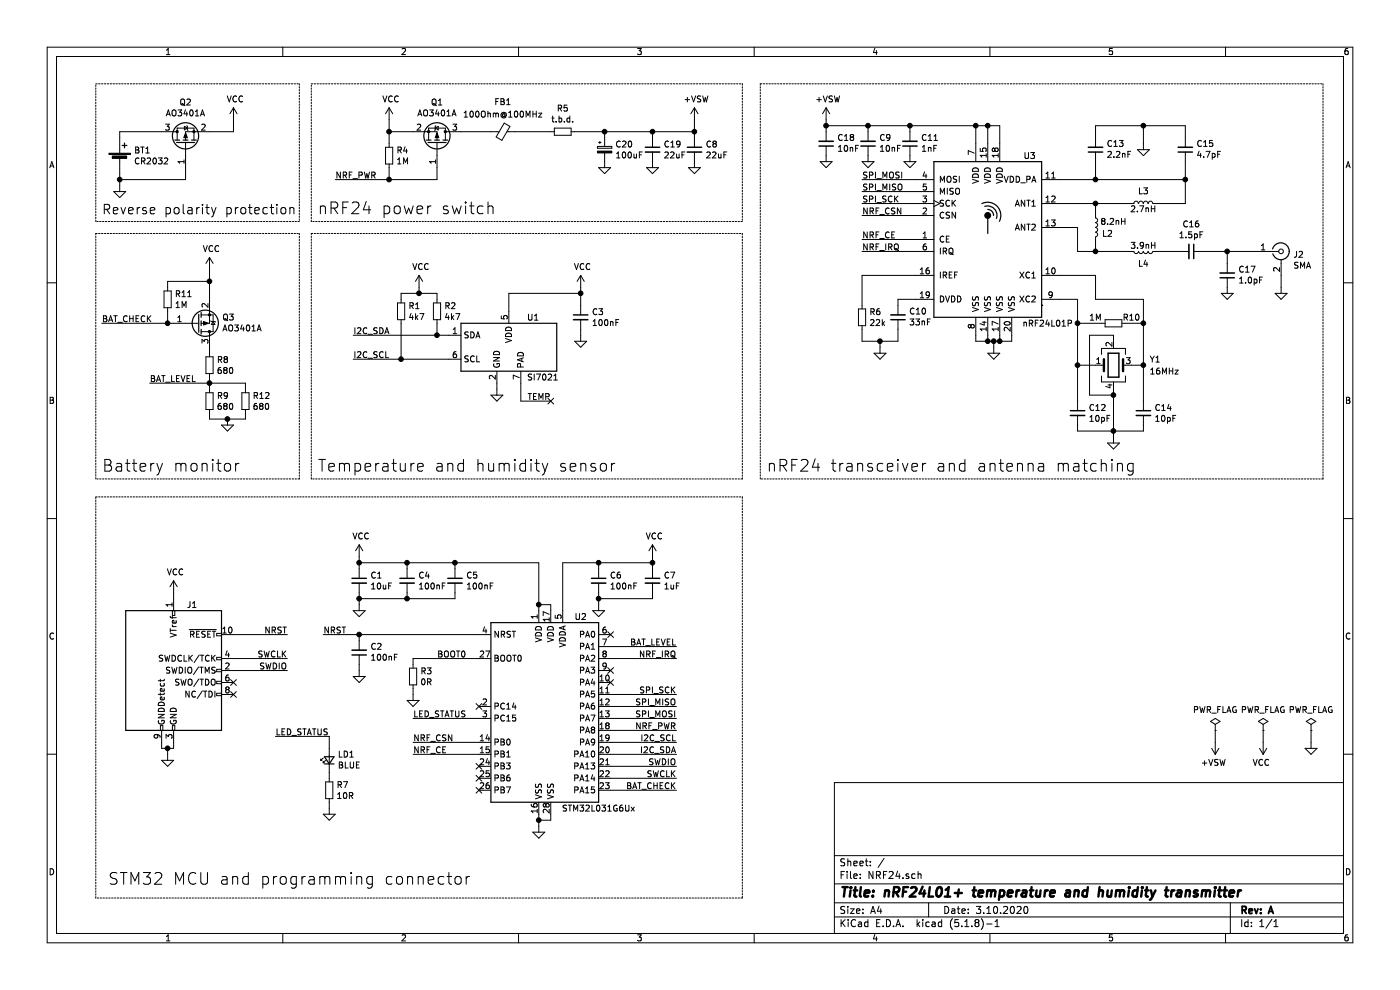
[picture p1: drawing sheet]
EESchema Schematic File Version 4
EELAYER 30 0
EELAYER END
$Descr A4 11693 8268
encoding utf-8
Sheet 1 1
Title "nRF24L01+ temperature and humidity transmitter"
Date "3.10.2020"
Rev "A"
Comp ""
Comment1 ""
Comment2 ""
Comment3 ""
Comment4 ""
$EndDescr
$Comp
L Device:Battery_Cell BT1
U 1 1
P 1000 1350
F 0 "BT1" H 1118 1446 50  0000 L CNN
F 1 "CR2032" H 1118 1355 50  0000 L CNN
F 2 "Battery:BatteryHolder_Keystone_1060_1x2032" V 1000 1410 50  0001 C CNN
F 3 "~" V 1000 1410 50  0001 C CNN
F 4 "534-1060TR" H 1000 1350 50  0001 C CNN "Mouser"
	1    1000 1350
	1    0    0    -1  
$EndComp
$Comp
L RF:nRF24L01P U3
U 1 1
P 8250 2000
F 0 "U3" H 8600 2700 50  0000 C CNN
F 1 "nRF24L01P" H 8750 1300 50  0000 C CNN
F 2 "Package_DFN_QFN:QFN-20-1EP_4x4mm_P0.5mm_EP2.5x2.5mm" H 8450 2800 50  0001 L CIN
F 3 "http://www.nordicsemi.com/eng/content/download/2726/34069/file/nRF24L01P_Product_Specification_1_0.pdf" H 8250 2100 50  0001 C CNN
F 4 "C8791" H 8250 2000 50  0001 C CNN "LCSC"
	1    8250 2000
	1    0    0    -1  
$EndComp
$Comp
L Connector:Conn_ARM_JTAG_SWD_10 J1
U 1 1
P 1450 5600
F 0 "J1" H 1650 6150 50  0000 R CNN
F 1 "Conn_ARM_JTAG_SWD_10" H 2450 5000 50  0001 R CNN
F 2 "Connector_PinHeader_1.27mm:PinHeader_2x05_P1.27mm_Vertical_SMD" H 1450 5600 50  0001 C CNN
F 3 "http://infocenter.arm.com/help/topic/com.arm.doc.ddi0314h/DDI0314H_coresight_components_trm.pdf" V 1100 4350 50  0001 C CNN
F 4 "855-M50-3610542R" H 1450 5600 50  0001 C CNN "Mouser"
	1    1450 5600
	1    0    0    -1  
$EndComp
$Comp
L Device:Crystal_GND24 Y1
U 1 1
P 9300 3050
F 0 "Y1" H 9600 3100 50  0000 L CNN
F 1 "16MHz" H 9600 3000 50  0000 L CNN
F 2 "Crystal:Crystal_SMD_3225-4Pin_3.2x2.5mm" H 9300 3050 50  0001 C CNN
F 3 "~" H 9300 3050 50  0001 C CNN
F 4 "C13738" H 9300 3050 50  0001 C CNN "LCSC"
	1    9300 3050
	1    0    0    -1  
$EndComp
$Comp
L Device:R_Small R5
U 1 1
P 4700 1100
F 0 "R5" V 4504 1100 50  0000 C CNN
F 1 "t.b.d." V 4595 1100 50  0000 C CNN
F 2 "Resistor_SMD:R_0402_1005Metric" H 4700 1100 50  0001 C CNN
F 3 "~" H 4700 1100 50  0001 C CNN
F 4 "C11702" H 4700 1100 50  0001 C CNN "LCSC"
	1    4700 1100
	0    1    1    0   
$EndComp
Wire Wire Line
	3850 1100 4100 1100
Wire Wire Line
	8150 1050 8250 1050
Wire Wire Line
	8250 1050 8250 1200
Wire Wire Line
	8150 1050 8150 1200
Wire Wire Line
	8250 1050 8350 1050
Wire Wire Line
	8350 1050 8350 1200
Connection ~ 8250 1050
$Comp
L power:GND #PWR022
U 1 1
P 8300 2900
F 0 "#PWR022" H 8300 2650 50  0001 C CNN
F 1 "GND" H 8305 2727 50  0001 C CNN
F 2 "" H 8300 2900 50  0001 C CNN
F 3 "" H 8300 2900 50  0001 C CNN
	1    8300 2900
	1    0    0    -1  
$EndComp
Wire Wire Line
	8150 2850 8250 2850
Wire Wire Line
	8250 2850 8250 2800
Wire Wire Line
	8150 2850 8150 2800
Wire Wire Line
	8250 2850 8300 2850
Wire Wire Line
	8350 2850 8350 2800
Connection ~ 8250 2850
Wire Wire Line
	8350 2850 8450 2850
Wire Wire Line
	8450 2850 8450 2800
Connection ~ 8350 2850
$Comp
L power:GND #PWR013
U 1 1
P 4500 6900
F 0 "#PWR013" H 4500 6650 50  0001 C CNN
F 1 "GND" H 4505 6727 50  0001 C CNN
F 2 "" H 4500 6900 50  0001 C CNN
F 3 "" H 4500 6900 50  0001 C CNN
	1    4500 6900
	1    0    0    -1  
$EndComp
Wire Wire Line
	4500 6900 4500 6850
$Comp
L power:GND #PWR02
U 1 1
P 1000 1550
F 0 "#PWR02" H 1000 1300 50  0001 C CNN
F 1 "GND" H 1005 1377 50  0001 C CNN
F 2 "" H 1000 1550 50  0001 C CNN
F 3 "" H 1000 1550 50  0001 C CNN
	1    1000 1550
	1    0    0    -1  
$EndComp
$Comp
L Device:R_Small R4
U 1 1
P 3250 1300
F 0 "R4" H 3309 1346 50  0000 L CNN
F 1 "1M" H 3309 1255 50  0000 L CNN
F 2 "Resistor_SMD:R_0402_1005Metric" H 3250 1300 50  0001 C CNN
F 3 "~" H 3250 1300 50  0001 C CNN
F 4 "C26083" H 3250 1300 50  0001 C CNN "LCSC"
	1    3250 1300
	1    0    0    -1  
$EndComp
Wire Wire Line
	3250 1200 3250 1100
Wire Wire Line
	3250 1100 3450 1100
Wire Wire Line
	3250 1400 3250 1500
Wire Wire Line
	3650 1500 3650 1400
Wire Wire Line
	4500 5050 4600 5050
Wire Wire Line
	4600 5050 4600 5100
Wire Wire Line
	4500 5050 4500 5100
Wire Wire Line
	3250 1500 3650 1500
Wire Wire Line
	1950 5300 2400 5300
Wire Wire Line
	1950 5500 2400 5500
Wire Wire Line
	1950 5600 2400 5600
Wire Wire Line
	1450 4950 1450 5000
$Comp
L power:GND #PWR03
U 1 1
P 1400 6300
F 0 "#PWR03" H 1400 6050 50  0001 C CNN
F 1 "GND" H 1405 6127 50  0001 C CNN
F 2 "" H 1400 6300 50  0001 C CNN
F 3 "" H 1400 6300 50  0001 C CNN
	1    1400 6300
	1    0    0    -1  
$EndComp
Wire Wire Line
	1350 6200 1350 6250
Wire Wire Line
	1350 6250 1400 6250
Wire Wire Line
	1450 6250 1450 6200
$Comp
L Device:R_Small R6
U 1 1
P 7200 2650
F 0 "R6" H 7259 2696 50  0000 L CNN
F 1 "22k" H 7259 2605 50  0000 L CNN
F 2 "Resistor_SMD:R_0402_1005Metric" H 7200 2650 50  0001 C CNN
F 3 "~" H 7200 2650 50  0001 C CNN
F 4 "C25768" H 7200 2650 50  0001 C CNN "LCSC"
	1    7200 2650
	1    0    0    -1  
$EndComp
$Comp
L Device:C_Small C12
U 1 1
P 9000 3450
F 0 "C12" H 9092 3496 50  0000 L CNN
F 1 "10pF" H 9092 3405 50  0000 L CNN
F 2 "Capacitor_SMD:C_0402_1005Metric" H 9000 3450 50  0001 C CNN
F 3 "~" H 9000 3450 50  0001 C CNN
F 4 "C32949" H 9000 3450 50  0001 C CNN "LCSC"
	1    9000 3450
	1    0    0    -1  
$EndComp
$Comp
L Device:C_Small C14
U 1 1
P 9550 3450
F 0 "C14" H 9642 3496 50  0000 L CNN
F 1 "10pF" H 9642 3405 50  0000 L CNN
F 2 "Capacitor_SMD:C_0402_1005Metric" H 9550 3450 50  0001 C CNN
F 3 "~" H 9550 3450 50  0001 C CNN
F 4 "C32949" H 9550 3450 50  0001 C CNN "LCSC"
	1    9550 3450
	1    0    0    -1  
$EndComp
$Comp
L Device:R_Small R10
U 1 1
P 9300 2700
F 0 "R10" V 9250 2850 50  0000 C CNN
F 1 "1M" V 9250 2550 50  0000 C CNN
F 2 "Resistor_SMD:R_0402_1005Metric" H 9300 2700 50  0001 C CNN
F 3 "~" H 9300 2700 50  0001 C CNN
F 4 "C26083" H 9300 2700 50  0001 C CNN "LCSC"
	1    9300 2700
	0    1    1    0   
$EndComp
Wire Wire Line
	9000 3050 9150 3050
Wire Wire Line
	9450 3050 9550 3050
$Comp
L power:GND #PWR025
U 1 1
P 9300 3650
F 0 "#PWR025" H 9300 3400 50  0001 C CNN
F 1 "GND" H 9305 3477 50  0001 C CNN
F 2 "" H 9300 3650 50  0001 C CNN
F 3 "" H 9300 3650 50  0001 C CNN
	1    9300 3650
	1    0    0    -1  
$EndComp
Wire Wire Line
	9300 3250 9300 3300
Wire Wire Line
	9300 3300 9100 3300
Wire Wire Line
	9100 3300 9100 2800
Wire Wire Line
	9100 2800 9300 2800
Wire Wire Line
	9300 2800 9300 2850
Connection ~ 9300 3300
Wire Wire Line
	9300 3300 9300 3600
Wire Wire Line
	9000 3050 9000 3350
Wire Wire Line
	9550 3050 9550 3350
Wire Wire Line
	9000 3550 9000 3600
Wire Wire Line
	9000 3600 9300 3600
Connection ~ 9300 3600
Wire Wire Line
	9300 3600 9300 3650
Wire Wire Line
	9550 3550 9550 3600
Wire Wire Line
	9550 3600 9300 3600
Wire Wire Line
	9000 3050 9000 2700
Wire Wire Line
	9000 2700 9200 2700
Connection ~ 9000 3050
Wire Wire Line
	9400 2700 9550 2700
Wire Wire Line
	9550 2700 9550 3050
Connection ~ 9550 3050
Wire Wire Line
	9000 2700 9000 2500
Wire Wire Line
	9000 2500 8850 2500
Connection ~ 9000 2700
Wire Wire Line
	8850 2300 9150 2300
Wire Wire Line
	9150 2300 9150 2500
Wire Wire Line
	9150 2500 9550 2500
Wire Wire Line
	9550 2500 9550 2700
Connection ~ 9550 2700
$Comp
L Device:L_Small L2
U 1 1
P 9150 1900
F 0 "L2" H 9250 1850 50  0000 C CNN
F 1 "8.2nH" H 9300 1950 50  0000 C CNN
F 2 "Inductor_SMD:L_0402_1005Metric" H 9150 1900 50  0001 C CNN
F 3 "~" H 9150 1900 50  0001 C CNN
F 4 "C16208" H 9150 1900 50  0001 C CNN "LCSC"
	1    9150 1900
	1    0    0    -1  
$EndComp
$Comp
L Device:L_Small L3
U 1 1
P 9550 1700
F 0 "L3" V 9650 1700 50  0000 C CNN
F 1 "2.7nH" V 9500 1700 50  0000 C CNN
F 2 "Inductor_SMD:L_0402_1005Metric" H 9550 1700 50  0001 C CNN
F 3 "~" H 9550 1700 50  0001 C CNN
F 4 "C27123" H 9550 1700 50  0001 C CNN "LCSC"
	1    9550 1700
	0    -1   -1   0   
$EndComp
Wire Wire Line
	8850 1500 9150 1500
Wire Wire Line
	9150 1500 9900 1500
Wire Wire Line
	9900 1500 9900 1700
Wire Wire Line
	9900 1700 9650 1700
Connection ~ 9150 1500
Connection ~ 9900 1500
Wire Wire Line
	10700 2400 10700 2300
$Comp
L power:GND #PWR028
U 1 1
P 10700 2400
F 0 "#PWR028" H 10700 2150 50  0001 C CNN
F 1 "GND" H 10705 2227 50  0001 C CNN
F 2 "" H 10700 2400 50  0001 C CNN
F 3 "" H 10700 2400 50  0001 C CNN
	1    10700 2400
	1    0    0    -1  
$EndComp
$Comp
L power:GND #PWR027
U 1 1
P 10250 2400
F 0 "#PWR027" H 10250 2150 50  0001 C CNN
F 1 "GND" H 10255 2227 50  0001 C CNN
F 2 "" H 10250 2400 50  0001 C CNN
F 3 "" H 10250 2400 50  0001 C CNN
	1    10250 2400
	1    0    0    -1  
$EndComp
Wire Wire Line
	9850 2100 9650 2100
Wire Wire Line
	10250 2100 10500 2100
Connection ~ 10250 2100
Wire Wire Line
	10250 2200 10250 2100
Wire Wire Line
	10050 2100 10250 2100
$Comp
L Device:C_Small C17
U 1 1
P 10250 2300
F 0 "C17" H 10158 2254 50  0000 R CNN
F 1 "1.0pF" H 10158 2345 50  0000 R CNN
F 2 "Capacitor_SMD:C_0402_1005Metric" H 10250 2300 50  0001 C CNN
F 3 "~" H 10250 2300 50  0001 C CNN
F 4 "C1550" H 10250 2300 50  0001 C CNN "LCSC"
	1    10250 2300
	-1   0    0    1   
$EndComp
$Comp
L Device:L_Small L4
U 1 1
P 9550 2100
F 0 "L4" V 9650 2100 50  0000 C CNN
F 1 "3.9nH" V 9500 2100 50  0000 C CNN
F 2 "Inductor_SMD:L_0402_1005Metric" H 9550 2100 50  0001 C CNN
F 3 "~" H 9550 2100 50  0001 C CNN
F 4 "C14033" H 9550 2100 50  0001 C CNN "LCSC"
	1    9550 2100
	0    1    1    0   
$EndComp
$Comp
L Device:C_Small C16
U 1 1
P 9950 2100
F 0 "C16" V 9721 2100 50  0000 C CNN
F 1 "1.5pF" V 9812 2100 50  0000 C CNN
F 2 "Capacitor_SMD:C_0402_1005Metric" H 9950 2100 50  0001 C CNN
F 3 "~" H 9950 2100 50  0001 C CNN
F 4 "C1552" H 9950 2100 50  0001 C CNN "LCSC"
	1    9950 2100
	0    1    1    0   
$EndComp
$Comp
L Connector:Conn_Coaxial J2
U 1 1
P 10700 2100
F 0 "J2" H 10800 2075 50  0000 L CNN
F 1 "SMA" H 10800 1984 50  0000 L CNN
F 2 "ak:SMA_Samtec_SMA-J-P-H-ST-EM1_EdgeMount" H 10700 2100 50  0001 C CNN
F 3 " ~" H 10700 2100 50  0001 C CNN
F 4 "200-SMAJPHSTEM1" H 10700 2100 50  0001 C CNN "Mouser"
	1    10700 2100
	1    0    0    -1  
$EndComp
Wire Wire Line
	8850 1700 9150 1700
Wire Wire Line
	9150 1800 9150 1700
Connection ~ 9150 1700
Wire Wire Line
	9150 1700 9450 1700
Wire Wire Line
	9150 2000 9150 2100
Wire Wire Line
	9150 2100 9450 2100
Wire Wire Line
	8850 1900 9000 1900
Wire Wire Line
	9000 1900 9000 2100
Wire Wire Line
	9000 2100 9150 2100
Connection ~ 9150 2100
NoConn ~ 1950 5800
Connection ~ 3650 2800
Wire Wire Line
	3650 2800 2950 2800
Connection ~ 3350 3000
Wire Wire Line
	3350 3000 2950 3000
Wire Wire Line
	3350 2450 3350 2500
Wire Wire Line
	3650 2450 3650 2500
Wire Wire Line
	3350 3000 3750 3000
Wire Wire Line
	3350 2700 3350 3000
Wire Wire Line
	3650 2800 3750 2800
Wire Wire Line
	3650 2700 3650 2800
$Comp
L Device:R_Small R2
U 1 1
P 3650 2600
F 0 "R2" H 3709 2646 50  0000 L CNN
F 1 "4k7" H 3709 2555 50  0000 L CNN
F 2 "Resistor_SMD:R_0402_1005Metric" H 3650 2600 50  0001 C CNN
F 3 "~" H 3650 2600 50  0001 C CNN
F 4 "C25900" H 3650 2600 50  0001 C CNN "LCSC"
	1    3650 2600
	1    0    0    -1  
$EndComp
$Comp
L power:GND #PWR06
U 1 1
P 4150 3250
F 0 "#PWR06" H 4150 3000 50  0001 C CNN
F 1 "GND" H 4155 3077 50  0001 C CNN
F 2 "" H 4150 3250 50  0001 C CNN
F 3 "" H 4150 3250 50  0001 C CNN
	1    4150 3250
	1    0    0    -1  
$EndComp
$Comp
L Device:R_Small R1
U 1 1
P 3350 2600
F 0 "R1" H 3409 2646 50  0000 L CNN
F 1 "4k7" H 3409 2555 50  0000 L CNN
F 2 "Resistor_SMD:R_0402_1005Metric" H 3350 2600 50  0001 C CNN
F 3 "~" H 3350 2600 50  0001 C CNN
F 4 "C25900" H 3350 2600 50  0001 C CNN "LCSC"
	1    3350 2600
	1    0    0    -1  
$EndComp
$Comp
L Sensor_Humidity:Si7021-A20 U1
U 1 1
P 4250 2900
F 0 "U1" H 4400 3150 50  0000 L CNN
F 1 "SI7021" H 4400 2650 50  0000 L CNN
F 2 "Package_DFN_QFN:DFN-6-1EP_3x3mm_P1mm_EP1.5x2.4mm" H 4250 2500 50  0001 C CNN
F 3 "https://www.silabs.com/documents/public/data-sheets/Si7021-A20.pdf" H 4050 3200 50  0001 C CNN
F 4 "C132603" H 4250 2900 50  0001 C CNN "LCSC"
	1    4250 2900
	1    0    0    -1  
$EndComp
$Comp
L Device:C_Small C3
U 1 1
P 4850 2650
F 0 "C3" H 4942 2696 50  0000 L CNN
F 1 "100nF" H 4942 2605 50  0000 L CNN
F 2 "Capacitor_SMD:C_0402_1005Metric" H 4850 2650 50  0001 C CNN
F 3 "~" H 4850 2650 50  0001 C CNN
F 4 "C1525" H 4850 2650 50  0001 C CNN "LCSC"
	1    4850 2650
	1    0    0    -1  
$EndComp
$Comp
L power:GND #PWR011
U 1 1
P 4850 2800
F 0 "#PWR011" H 4850 2550 50  0001 C CNN
F 1 "GND" H 4855 2627 50  0001 C CNN
F 2 "" H 4850 2800 50  0001 C CNN
F 3 "" H 4850 2800 50  0001 C CNN
	1    4850 2800
	1    0    0    -1  
$EndComp
Wire Wire Line
	4850 2800 4850 2750
$Comp
L Device:C_Small C10
U 1 1
P 7500 2650
F 0 "C10" H 7408 2604 50  0000 R CNN
F 1 "33nF" H 7408 2695 50  0000 R CNN
F 2 "Capacitor_SMD:C_0402_1005Metric" H 7500 2650 50  0001 C CNN
F 3 "~" H 7500 2650 50  0001 C CNN
F 4 "C1585" H 7500 2650 50  0001 C CNN "LCSC"
	1    7500 2650
	-1   0    0    1   
$EndComp
Wire Wire Line
	7650 2500 7500 2500
Wire Wire Line
	7500 2500 7500 2550
Wire Wire Line
	7200 2550 7200 2300
Wire Wire Line
	7200 2300 7650 2300
$Comp
L power:GND #PWR019
U 1 1
P 7350 2900
F 0 "#PWR019" H 7350 2650 50  0001 C CNN
F 1 "GND" H 7355 2727 50  0001 C CNN
F 2 "" H 7350 2900 50  0001 C CNN
F 3 "" H 7350 2900 50  0001 C CNN
	1    7350 2900
	1    0    0    -1  
$EndComp
Wire Wire Line
	7200 2750 7200 2850
Wire Wire Line
	7200 2850 7350 2850
Wire Wire Line
	7500 2850 7500 2750
Wire Wire Line
	7350 2900 7350 2850
Connection ~ 7350 2850
Wire Wire Line
	7350 2850 7500 2850
Wire Wire Line
	8300 2900 8300 2850
Connection ~ 8300 2850
Wire Wire Line
	8300 2850 8350 2850
$Comp
L Device:C_Small C11
U 1 1
P 7600 1200
F 0 "C11" H 7508 1154 50  0000 R CNN
F 1 "1nF" H 7508 1245 50  0000 R CNN
F 2 "Capacitor_SMD:C_0402_1005Metric" H 7600 1200 50  0001 C CNN
F 3 "~" H 7600 1200 50  0001 C CNN
F 4 "C1523" H 7600 1200 50  0001 C CNN "LCSC"
	1    7600 1200
	-1   0    0    1   
$EndComp
Wire Wire Line
	7600 1050 7600 1100
Wire Wire Line
	8150 1050 7600 1050
Connection ~ 8150 1050
Connection ~ 7600 1050
$Comp
L power:GND #PWR020
U 1 1
P 7600 1300
F 0 "#PWR020" H 7600 1050 50  0001 C CNN
F 1 "GND" H 7605 1127 50  0001 C CNN
F 2 "" H 7600 1300 50  0001 C CNN
F 3 "" H 7600 1300 50  0001 C CNN
	1    7600 1300
	1    0    0    -1  
$EndComp
Wire Wire Line
	7650 2100 7200 2100
Wire Wire Line
	7650 2000 7200 2000
Wire Wire Line
	7650 1800 7200 1800
Wire Wire Line
	7650 1700 7200 1700
Wire Wire Line
	7200 1600 7650 1600
Wire Wire Line
	7650 1500 7200 1500
Wire Wire Line
	4850 2450 4250 2450
Wire Wire Line
	4850 2450 4850 2550
Wire Wire Line
	1400 6300 1400 6250
Connection ~ 1400 6250
Wire Wire Line
	1400 6250 1450 6250
Wire Wire Line
	3250 1000 3250 1100
Connection ~ 3250 1100
Connection ~ 5800 1100
Wire Wire Line
	7250 1050 7250 1100
Connection ~ 7250 1050
Wire Wire Line
	7250 1050 7600 1050
$Comp
L power:GND #PWR018
U 1 1
P 7250 1300
F 0 "#PWR018" H 7250 1050 50  0001 C CNN
F 1 "GND" H 7255 1127 50  0001 C CNN
F 2 "" H 7250 1300 50  0001 C CNN
F 3 "" H 7250 1300 50  0001 C CNN
	1    7250 1300
	1    0    0    -1  
$EndComp
$Comp
L Device:C_Small C9
U 1 1
P 7250 1200
F 0 "C9" H 7158 1154 50  0000 R CNN
F 1 "10nF" H 7158 1245 50  0000 R CNN
F 2 "Capacitor_SMD:C_0402_1005Metric" H 7250 1200 50  0001 C CNN
F 3 "~" H 7250 1200 50  0001 C CNN
F 4 "C15195" H 7250 1200 50  0001 C CNN "LCSC"
	1    7250 1200
	-1   0    0    1   
$EndComp
$Comp
L power:GND #PWR017
U 1 1
P 5800 1350
F 0 "#PWR017" H 5800 1100 50  0001 C CNN
F 1 "GND" H 5805 1177 50  0001 C CNN
F 2 "" H 5800 1350 50  0001 C CNN
F 3 "" H 5800 1350 50  0001 C CNN
	1    5800 1350
	1    0    0    -1  
$EndComp
Wire Wire Line
	5800 1100 5800 1150
Wire Wire Line
	4800 1100 5050 1100
$Comp
L Device:C_Small C8
U 1 1
P 5800 1250
F 0 "C8" H 5892 1296 50  0000 L CNN
F 1 "22uF" H 5892 1205 50  0000 L CNN
F 2 "Capacitor_SMD:C_0603_1608Metric" H 5800 1250 50  0001 C CNN
F 3 "~" H 5800 1250 50  0001 C CNN
F 4 "C59461" H 5800 1250 50  0001 C CNN "LCSC"
	1    5800 1250
	1    0    0    -1  
$EndComp
$Comp
L power:GND #PWR026
U 1 1
P 9550 1200
F 0 "#PWR026" H 9550 950 50  0001 C CNN
F 1 "GND" H 9555 1027 50  0001 C CNN
F 2 "" H 9550 1200 50  0001 C CNN
F 3 "" H 9550 1200 50  0001 C CNN
	1    9550 1200
	1    0    0    -1  
$EndComp
Wire Wire Line
	9150 1350 9150 1500
Wire Wire Line
	9900 1350 9900 1500
Wire Wire Line
	9550 1050 9900 1050
Connection ~ 9550 1050
Wire Wire Line
	9550 1200 9550 1050
Wire Wire Line
	9900 1050 9900 1150
Wire Wire Line
	9150 1050 9550 1050
Wire Wire Line
	9150 1150 9150 1050
$Comp
L Device:C_Small C13
U 1 1
P 9150 1250
F 0 "C13" H 9058 1204 50  0000 R CNN
F 1 "2.2nF" H 9058 1295 50  0000 R CNN
F 2 "Capacitor_SMD:C_0402_1005Metric" H 9150 1250 50  0001 C CNN
F 3 "~" H 9150 1250 50  0001 C CNN
F 4 "C1531" H 9150 1250 50  0001 C CNN "LCSC"
	1    9150 1250
	-1   0    0    1   
$EndComp
$Comp
L Device:C_Small C15
U 1 1
P 9900 1250
F 0 "C15" H 9808 1204 50  0000 R CNN
F 1 "4.7pF" H 9808 1295 50  0000 R CNN
F 2 "Capacitor_SMD:C_0402_1005Metric" H 9900 1250 50  0001 C CNN
F 3 "~" H 9900 1250 50  0001 C CNN
F 4 "C1569" H 9900 1250 50  0001 C CNN "LCSC"
	1    9900 1250
	-1   0    0    1   
$EndComp
Wire Wire Line
	3250 1500 2800 1500
Connection ~ 3250 1500
Connection ~ 4850 2450
Wire Wire Line
	4850 2400 4850 2450
Wire Wire Line
	3500 2450 3650 2450
Wire Wire Line
	3350 2450 3500 2450
Connection ~ 3500 2450
Wire Wire Line
	3500 2400 3500 2450
Wire Wire Line
	4250 2450 4250 2600
Wire Wire Line
	5100 6200 5650 6200
Wire Wire Line
	5100 6000 5650 6000
Wire Wire Line
	5100 5900 5650 5900
Wire Wire Line
	5650 5800 5100 5800
Wire Wire Line
	5650 6500 5100 6500
Wire Wire Line
	5100 6400 5650 6400
Wire Wire Line
	5650 6300 5100 6300
Wire Wire Line
	5650 5400 5100 5400
Wire Wire Line
	4500 6850 4600 6850
Wire Wire Line
	4600 6850 4600 6800
Connection ~ 4500 6850
Wire Wire Line
	4500 6850 4500 6800
Text Label 2700 5300 0    50   ~ 0
NRST
Text Label 5650 6300 2    50   ~ 0
I2C_SDA
Text Label 5650 6200 2    50   ~ 0
I2C_SCL
Text Label 5650 5800 2    50   ~ 0
SPI_SCK
Text Label 5650 5900 2    50   ~ 0
SPI_MISO
Text Label 5650 6000 2    50   ~ 0
SPI_MOSI
Text Label 7200 1700 0    50   ~ 0
SPI_SCK
Text Label 7200 1600 0    50   ~ 0
SPI_MISO
Text Label 7200 1500 0    50   ~ 0
SPI_MOSI
Text Label 7200 1800 0    50   ~ 0
NRF_CSN
Text Label 2950 3000 0    50   ~ 0
I2C_SCL
Text Label 2950 2800 0    50   ~ 0
I2C_SDA
Text Label 2400 5300 2    50   ~ 0
NRST
Text Label 5650 6400 2    50   ~ 0
SWDIO
Text Label 5650 6500 2    50   ~ 0
SWCLK
$Comp
L Device:C_Small C2
U 1 1
P 3000 5450
F 0 "C2" H 2908 5404 50  0000 R CNN
F 1 "100nF" H 2908 5495 50  0000 R CNN
F 2 "Capacitor_SMD:C_0402_1005Metric" H 3000 5450 50  0001 C CNN
F 3 "~" H 3000 5450 50  0001 C CNN
F 4 "C1525" H 3000 5450 50  0001 C CNN "LCSC"
	1    3000 5450
	-1   0    0    1   
$EndComp
$Comp
L power:GND #PWR09
U 1 1
P 3000 5600
F 0 "#PWR09" H 3000 5350 50  0001 C CNN
F 1 "GND" H 3005 5427 50  0001 C CNN
F 2 "" H 3000 5600 50  0001 C CNN
F 3 "" H 3000 5600 50  0001 C CNN
	1    3000 5600
	1    0    0    -1  
$EndComp
Wire Wire Line
	3000 5600 3000 5550
Wire Wire Line
	3000 5350 3000 5300
Wire Wire Line
	3000 5300 4000 5300
Text Label 2400 5600 2    50   ~ 0
SWDIO
Text Label 2400 5500 2    50   ~ 0
SWCLK
NoConn ~ 1950 5700
Text Label 2800 1500 0    50   ~ 0
NRF_PWR
Text Label 7200 2000 0    50   ~ 0
NRF_CE
Text Label 7200 2100 0    50   ~ 0
NRF_IRQ
Wire Wire Line
	3000 5300 2700 5300
Connection ~ 3000 5300
Text Label 3650 5500 0    50   ~ 0
BOOT0
$Comp
L Device:R_Small R3
U 1 1
P 3450 5650
F 0 "R3" H 3509 5696 50  0000 L CNN
F 1 "0R" H 3509 5605 50  0000 L CNN
F 2 "Resistor_SMD:R_0402_1005Metric" H 3450 5650 50  0001 C CNN
F 3 "~" H 3450 5650 50  0001 C CNN
F 4 "C17168" H 3450 5650 50  0001 C CNN "LCSC"
	1    3450 5650
	1    0    0    -1  
$EndComp
Wire Wire Line
	3450 5550 3450 5500
Wire Wire Line
	3450 5500 4000 5500
$Comp
L power:GND #PWR012
U 1 1
P 3450 5800
F 0 "#PWR012" H 3450 5550 50  0001 C CNN
F 1 "GND" H 3455 5627 50  0001 C CNN
F 2 "" H 3450 5800 50  0001 C CNN
F 3 "" H 3450 5800 50  0001 C CNN
	1    3450 5800
	1    0    0    -1  
$EndComp
Wire Wire Line
	3450 5750 3450 5800
Text Label 3450 6000 0    50   ~ 0
LED_STATUS
Connection ~ 4500 5050
$Comp
L Device:C_Small C5
U 1 1
P 3800 4850
F 0 "C5" H 3892 4896 50  0000 L CNN
F 1 "100nF" H 3892 4805 50  0000 L CNN
F 2 "Capacitor_SMD:C_0402_1005Metric" H 3800 4850 50  0001 C CNN
F 3 "~" H 3800 4850 50  0001 C CNN
F 4 "C1525" H 3800 4850 50  0001 C CNN "LCSC"
	1    3800 4850
	1    0    0    -1  
$EndComp
$Comp
L Device:C_Small C4
U 1 1
P 3400 4850
F 0 "C4" H 3492 4896 50  0000 L CNN
F 1 "100nF" H 3492 4805 50  0000 L CNN
F 2 "Capacitor_SMD:C_0402_1005Metric" H 3400 4850 50  0001 C CNN
F 3 "~" H 3400 4850 50  0001 C CNN
F 4 "C1525" H 3400 4850 50  0001 C CNN "LCSC"
	1    3400 4850
	1    0    0    -1  
$EndComp
$Comp
L Device:C_Small C6
U 1 1
P 5000 4850
F 0 "C6" H 5092 4896 50  0000 L CNN
F 1 "100nF" H 5092 4805 50  0000 L CNN
F 2 "Capacitor_SMD:C_0402_1005Metric" H 5000 4850 50  0001 C CNN
F 3 "~" H 5000 4850 50  0001 C CNN
F 4 "C1525" H 5000 4850 50  0001 C CNN "LCSC"
	1    5000 4850
	1    0    0    -1  
$EndComp
$Comp
L Device:C_Small C1
U 1 1
P 3000 4850
F 0 "C1" H 3092 4896 50  0000 L CNN
F 1 "10uF" H 3092 4805 50  0000 L CNN
F 2 "Capacitor_SMD:C_0603_1608Metric" H 3000 4850 50  0001 C CNN
F 3 "~" H 3000 4850 50  0001 C CNN
F 4 "C19702" H 3000 4850 50  0001 C CNN "LCSC"
	1    3000 4850
	1    0    0    -1  
$EndComp
$Comp
L Device:C_Small C7
U 1 1
P 5450 4850
F 0 "C7" H 5542 4896 50  0000 L CNN
F 1 "1uF" H 5542 4805 50  0000 L CNN
F 2 "Capacitor_SMD:C_0603_1608Metric" H 5450 4850 50  0001 C CNN
F 3 "~" H 5450 4850 50  0001 C CNN
F 4 "C15849" H 5450 4850 50  0001 C CNN "LCSC"
	1    5450 4850
	1    0    0    -1  
$EndComp
Wire Wire Line
	5450 4700 5450 4750
Wire Wire Line
	5000 4700 5000 4750
Connection ~ 5450 4700
Wire Wire Line
	3000 4650 3000 4700
Wire Wire Line
	3000 4700 3400 4700
Wire Wire Line
	3800 4700 3800 4750
Connection ~ 3000 4700
Wire Wire Line
	3000 4700 3000 4750
$Comp
L power:GND #PWR08
U 1 1
P 3000 5050
F 0 "#PWR08" H 3000 4800 50  0001 C CNN
F 1 "GND" H 3005 4877 50  0001 C CNN
F 2 "" H 3000 5050 50  0001 C CNN
F 3 "" H 3000 5050 50  0001 C CNN
	1    3000 5050
	1    0    0    -1  
$EndComp
Wire Wire Line
	3000 4950 3000 5000
Wire Wire Line
	3000 5000 3400 5000
Wire Wire Line
	3800 5000 3800 4950
Connection ~ 3000 5000
Wire Wire Line
	3000 5000 3000 5050
Wire Wire Line
	3400 4950 3400 5000
Connection ~ 3400 5000
Wire Wire Line
	3400 5000 3800 5000
Wire Wire Line
	3400 4750 3400 4700
Connection ~ 3400 4700
Wire Wire Line
	3400 4700 3800 4700
Wire Wire Line
	3800 4700 4500 4700
Wire Wire Line
	4500 4700 4500 5050
Connection ~ 3800 4700
Wire Wire Line
	4700 4700 4700 5100
Wire Wire Line
	4700 4700 5000 4700
Connection ~ 5000 4700
Wire Wire Line
	5000 4700 5450 4700
Wire Wire Line
	5450 4650 5450 4700
$Comp
L power:GND #PWR015
U 1 1
P 5000 5050
F 0 "#PWR015" H 5000 4800 50  0001 C CNN
F 1 "GND" H 5005 4877 50  0001 C CNN
F 2 "" H 5000 5050 50  0001 C CNN
F 3 "" H 5000 5050 50  0001 C CNN
	1    5000 5050
	1    0    0    -1  
$EndComp
Wire Wire Line
	5000 5050 5000 5000
Wire Wire Line
	5000 5000 5450 5000
Wire Wire Line
	5450 5000 5450 4950
Connection ~ 5000 5000
Wire Wire Line
	5000 5000 5000 4950
Text Label 5650 5400 2    50   ~ 0
BAT_LEVEL
NoConn ~ 4000 6400
NoConn ~ 4000 6500
NoConn ~ 4000 6600
$Comp
L power:GND #PWR0101
U 1 1
P 10950 6200
F 0 "#PWR0101" H 10950 5950 50  0001 C CNN
F 1 "GND" H 10955 6027 50  0001 C CNN
F 2 "" H 10950 6200 50  0001 C CNN
F 3 "" H 10950 6200 50  0001 C CNN
	1    10950 6200
	1    0    0    -1  
$EndComp
$Comp
L power:PWR_FLAG #FLG0101
U 1 1
P 10950 6100
F 0 "#FLG0101" H 10950 6175 50  0001 C CNN
F 1 "PWR_FLAG" H 10950 6273 50  0000 C CNN
F 2 "" H 10950 6100 50  0001 C CNN
F 3 "~" H 10950 6100 50  0001 C CNN
	1    10950 6100
	1    0    0    -1  
$EndComp
$Comp
L power:PWR_FLAG #FLG0102
U 1 1
P 10550 6100
F 0 "#FLG0102" H 10550 6175 50  0001 C CNN
F 1 "PWR_FLAG" H 10550 6273 50  0000 C CNN
F 2 "" H 10550 6100 50  0001 C CNN
F 3 "~" H 10550 6100 50  0001 C CNN
	1    10550 6100
	1    0    0    -1  
$EndComp
Wire Wire Line
	10550 6200 10550 6100
Wire Wire Line
	10950 6100 10950 6200
Text Label 3450 6300 0    50   ~ 0
NRF_CE
Text Label 5650 5500 2    50   ~ 0
NRF_IRQ
Wire Wire Line
	5100 5500 5650 5500
Text Label 5650 6100 2    50   ~ 0
NRF_PWR
$Comp
L MCU_ST_STM32L0:STM32L031G6Ux U2
U 1 1
P 4600 5900
F 0 "U2" H 4850 6650 50  0000 C CNN
F 1 "STM32L031G6Ux" H 5000 5050 50  0000 C CNN
F 2 "Package_DFN_QFN:QFN-28_4x4mm_P0.5mm" H 4100 5100 50  0001 R CNN
F 3 "http://www.st.com/st-web-ui/static/active/en/resource/technical/document/datasheet/DM00140359.pdf" H 4600 5900 50  0001 C CNN
F 4 "C96514" H 4600 5900 50  0001 C CNN "LCSC"
	1    4600 5900
	1    0    0    -1  
$EndComp
Wire Wire Line
	4000 6200 3450 6200
Wire Wire Line
	1000 1100 1350 1100
Wire Wire Line
	1000 1100 1000 1150
Wire Wire Line
	1000 1450 1000 1500
Wire Wire Line
	1000 1500 1550 1500
Wire Wire Line
	1550 1500 1550 1400
Wire Wire Line
	1000 1550 1000 1500
Connection ~ 1000 1500
$Comp
L power:VCC #PWR05
U 1 1
P 1950 1000
F 0 "#PWR05" H 1950 850 50  0001 C CNN
F 1 "VCC" H 1965 1173 50  0000 C CNN
F 2 "" H 1950 1000 50  0001 C CNN
F 3 "" H 1950 1000 50  0001 C CNN
	1    1950 1000
	1    0    0    -1  
$EndComp
Wire Wire Line
	1950 1000 1950 1100
Wire Wire Line
	1950 1100 1750 1100
$Comp
L power:VCC #PWR07
U 1 1
P 3500 2400
F 0 "#PWR07" H 3500 2250 50  0001 C CNN
F 1 "VCC" H 3515 2573 50  0000 C CNN
F 2 "" H 3500 2400 50  0001 C CNN
F 3 "" H 3500 2400 50  0001 C CNN
	1    3500 2400
	1    0    0    -1  
$EndComp
$Comp
L power:VCC #PWR014
U 1 1
P 4850 2400
F 0 "#PWR014" H 4850 2250 50  0001 C CNN
F 1 "VCC" H 4865 2573 50  0000 C CNN
F 2 "" H 4850 2400 50  0001 C CNN
F 3 "" H 4850 2400 50  0001 C CNN
	1    4850 2400
	1    0    0    -1  
$EndComp
$Comp
L power:VCC #PWR016
U 1 1
P 3250 1000
F 0 "#PWR016" H 3250 850 50  0001 C CNN
F 1 "VCC" H 3265 1173 50  0000 C CNN
F 2 "" H 3250 1000 50  0001 C CNN
F 3 "" H 3250 1000 50  0001 C CNN
	1    3250 1000
	1    0    0    -1  
$EndComp
$Comp
L power:VCC #PWR023
U 1 1
P 5450 4650
F 0 "#PWR023" H 5450 4500 50  0001 C CNN
F 1 "VCC" H 5465 4823 50  0000 C CNN
F 2 "" H 5450 4650 50  0001 C CNN
F 3 "" H 5450 4650 50  0001 C CNN
	1    5450 4650
	1    0    0    -1  
$EndComp
$Comp
L power:VCC #PWR010
U 1 1
P 3000 4650
F 0 "#PWR010" H 3000 4500 50  0001 C CNN
F 1 "VCC" H 3015 4823 50  0000 C CNN
F 2 "" H 3000 4650 50  0001 C CNN
F 3 "" H 3000 4650 50  0001 C CNN
	1    3000 4650
	1    0    0    -1  
$EndComp
$Comp
L power:VCC #PWR04
U 1 1
P 1450 4950
F 0 "#PWR04" H 1450 4800 50  0001 C CNN
F 1 "VCC" H 1465 5123 50  0000 C CNN
F 2 "" H 1450 4950 50  0001 C CNN
F 3 "" H 1450 4950 50  0001 C CNN
	1    1450 4950
	1    0    0    -1  
$EndComp
$Comp
L power:VCC #PWR030
U 1 1
P 10550 6200
F 0 "#PWR030" H 10550 6050 50  0001 C CNN
F 1 "VCC" H 10565 6373 50  0000 C CNN
F 2 "" H 10550 6200 50  0001 C CNN
F 3 "" H 10550 6200 50  0001 C CNN
	1    10550 6200
	-1   0    0    1   
$EndComp
Text Label 3450 6200 0    50   ~ 0
NRF_CSN
NoConn ~ 4000 5900
Wire Wire Line
	4000 6300 3450 6300
Wire Wire Line
	5100 6100 5650 6100
$Comp
L Device:C_Small C18
U 1 1
P 6900 1200
F 0 "C18" H 6808 1154 50  0000 R CNN
F 1 "10nF" H 6808 1245 50  0000 R CNN
F 2 "Capacitor_SMD:C_0402_1005Metric" H 6900 1200 50  0001 C CNN
F 3 "~" H 6900 1200 50  0001 C CNN
F 4 "C15195" H 6900 1200 50  0001 C CNN "LCSC"
	1    6900 1200
	-1   0    0    1   
$EndComp
Wire Wire Line
	6900 1050 6900 1100
Connection ~ 6900 1050
Wire Wire Line
	6900 1050 7250 1050
$Comp
L power:GND #PWR0102
U 1 1
P 6900 1300
F 0 "#PWR0102" H 6900 1050 50  0001 C CNN
F 1 "GND" H 6905 1127 50  0001 C CNN
F 2 "" H 6900 1300 50  0001 C CNN
F 3 "" H 6900 1300 50  0001 C CNN
	1    6900 1300
	1    0    0    -1  
$EndComp
$Comp
L power:+VSW #PWR0103
U 1 1
P 6900 1000
F 0 "#PWR0103" H 6900 850 50  0001 C CNN
F 1 "+VSW" H 6915 1173 50  0000 C CNN
F 2 "" H 6900 1000 50  0001 C CNN
F 3 "" H 6900 1000 50  0001 C CNN
	1    6900 1000
	1    0    0    -1  
$EndComp
Wire Wire Line
	6900 1000 6900 1050
$Comp
L Device:C_Small C19
U 1 1
P 5450 1250
F 0 "C19" H 5542 1296 50  0000 L CNN
F 1 "22uF" H 5542 1205 50  0000 L CNN
F 2 "Capacitor_SMD:C_0603_1608Metric" H 5450 1250 50  0001 C CNN
F 3 "~" H 5450 1250 50  0001 C CNN
F 4 "C59461" H 5450 1250 50  0001 C CNN "LCSC"
	1    5450 1250
	1    0    0    -1  
$EndComp
Wire Wire Line
	5450 1150 5450 1100
Connection ~ 5450 1100
Wire Wire Line
	5450 1100 5800 1100
$Comp
L power:GND #PWR01
U 1 1
P 5450 1350
F 0 "#PWR01" H 5450 1100 50  0001 C CNN
F 1 "GND" H 5455 1177 50  0001 C CNN
F 2 "" H 5450 1350 50  0001 C CNN
F 3 "" H 5450 1350 50  0001 C CNN
	1    5450 1350
	1    0    0    -1  
$EndComp
Wire Wire Line
	3450 6000 4000 6000
NoConn ~ 5100 5600
NoConn ~ 5100 5700
NoConn ~ 5100 5300
$Comp
L Device:Ferrite_Bead_Small FB1
U 1 1
P 4200 1100
F 0 "FB1" V 3950 1100 50  0000 C CNN
F 1 "100Ohm@100MHz" V 4054 1100 50  0000 C CNN
F 2 "Inductor_SMD:L_0805_2012Metric" V 4130 1100 50  0001 C CNN
F 3 "~" H 4200 1100 50  0001 C CNN
F 4 "C1015" H 4200 1100 50  0001 C CNN "LCSC"
	1    4200 1100
	0    1    1    0   
$EndComp
Wire Wire Line
	4300 1100 4600 1100
$Comp
L power:PWR_FLAG #FLG0103
U 1 1
P 10150 6100
F 0 "#FLG0103" H 10150 6175 50  0001 C CNN
F 1 "PWR_FLAG" H 10150 6273 50  0000 C CNN
F 2 "" H 10150 6100 50  0001 C CNN
F 3 "~" H 10150 6100 50  0001 C CNN
	1    10150 6100
	1    0    0    -1  
$EndComp
Wire Wire Line
	10150 6200 10150 6100
$Comp
L power:+VSW #PWR0104
U 1 1
P 10150 6200
F 0 "#PWR0104" H 10150 6050 50  0001 C CNN
F 1 "+VSW" H 10165 6373 50  0000 C CNN
F 2 "" H 10150 6200 50  0001 C CNN
F 3 "" H 10150 6200 50  0001 C CNN
	1    10150 6200
	-1   0    0    1   
$EndComp
Wire Wire Line
	4150 3200 4150 3250
Wire Wire Line
	4350 3350 4600 3350
Wire Wire Line
	4350 3200 4350 3350
Text Label 4600 3350 2    50   ~ 0
TEMP
NoConn ~ 4600 3350
$Comp
L Transistor_FET:AO3401A Q1
U 1 1
P 3650 1200
F 0 "Q1" V 3992 1200 50  0000 C CNN
F 1 "AO3401A" V 3901 1200 50  0000 C CNN
F 2 "Package_TO_SOT_SMD:SOT-23" H 3850 1125 50  0001 L CIN
F 3 "http://www.aosmd.com/pdfs/datasheet/AO3401A.pdf" H 3650 1200 50  0001 L CNN
F 4 "C15127" V 3650 1200 50  0001 C CNN "LCSC"
	1    3650 1200
	0    1    -1   0   
$EndComp
$Comp
L Transistor_FET:AO3401A Q2
U 1 1
P 1550 1200
F 0 "Q2" V 1892 1200 50  0000 C CNN
F 1 "AO3401A" V 1801 1200 50  0000 C CNN
F 2 "Package_TO_SOT_SMD:SOT-23" H 1750 1125 50  0001 L CIN
F 3 "http://www.aosmd.com/pdfs/datasheet/AO3401A.pdf" H 1550 1200 50  0001 L CNN
F 4 "C15127" V 1550 1200 50  0001 C CNN "LCSC"
	1    1550 1200
	0    -1   -1   0   
$EndComp
Wire Wire Line
	5100 6600 5650 6600
Text Label 5650 6600 2    50   ~ 0
BAT_CHECK
$Comp
L Device:CP_Small C20
U 1 1
P 5050 1250
F 0 "C20" H 5138 1296 50  0000 L CNN
F 1 "100uF" H 5138 1205 50  0000 L CNN
F 2 "Capacitor_Tantalum_SMD:CP_EIA-3528-15_AVX-H" H 5050 1250 50  0001 C CNN
F 3 "~" H 5050 1250 50  0001 C CNN
F 4 "C16133" H 5050 1250 50  0001 C CNN "LCSC"
	1    5050 1250
	1    0    0    -1  
$EndComp
Wire Wire Line
	5050 1150 5050 1100
Connection ~ 5050 1100
Wire Wire Line
	5050 1100 5450 1100
$Comp
L power:GND #PWR031
U 1 1
P 5050 1350
F 0 "#PWR031" H 5050 1100 50  0001 C CNN
F 1 "GND" H 5055 1177 50  0001 C CNN
F 2 "" H 5050 1350 50  0001 C CNN
F 3 "" H 5050 1350 50  0001 C CNN
	1    5050 1350
	1    0    0    -1  
$EndComp
$Comp
L power:+VSW #PWR?
U 1 1
P 5800 1000
F 0 "#PWR?" H 5800 850 50  0001 C CNN
F 1 "+VSW" H 5815 1173 50  0000 C CNN
F 2 "" H 5800 1000 50  0001 C CNN
F 3 "" H 5800 1000 50  0001 C CNN
	1    5800 1000
	1    0    0    -1  
$EndComp
Wire Wire Line
	5800 1000 5800 1100
Wire Wire Line
	1900 3500 1750 3500
Connection ~ 1900 3500
Wire Wire Line
	2050 3500 1900 3500
Wire Wire Line
	2050 3450 2050 3500
Wire Wire Line
	2050 3200 2050 3250
Wire Wire Line
	1750 3200 2050 3200
$Comp
L Device:R_Small R12
U 1 1
P 2050 3350
F 0 "R12" H 2109 3396 50  0000 L CNN
F 1 "680" H 2109 3305 50  0000 L CNN
F 2 "Resistor_SMD:R_0402_1005Metric" H 2050 3350 50  0001 C CNN
F 3 "~" H 2050 3350 50  0001 C CNN
F 4 "C25130" H 2050 3350 50  0001 C CNN "LCSC"
	1    2050 3350
	1    0    0    -1  
$EndComp
Text Label 850  2700 0    50   ~ 0
BAT_CHECK
Wire Wire Line
	1750 2350 1750 2500
Connection ~ 1750 2350
Wire Wire Line
	1400 2350 1750 2350
Wire Wire Line
	1400 2400 1400 2350
Wire Wire Line
	1400 2700 1450 2700
Connection ~ 1400 2700
Wire Wire Line
	1400 2600 1400 2700
$Comp
L Device:R_Small R11
U 1 1
P 1400 2500
F 0 "R11" H 1459 2546 50  0000 L CNN
F 1 "1M" H 1459 2455 50  0000 L CNN
F 2 "Resistor_SMD:R_0402_1005Metric" H 1400 2500 50  0001 C CNN
F 3 "~" H 1400 2500 50  0001 C CNN
F 4 "C26083" H 1400 2500 50  0001 C CNN "LCSC"
	1    1400 2500
	1    0    0    -1  
$EndComp
Wire Wire Line
	850  2700 1400 2700
Wire Wire Line
	1750 2250 1750 2350
$Comp
L Transistor_FET:AO3401A Q3
U 1 1
P 1650 2700
F 0 "Q3" H 1855 2654 50  0000 L CNN
F 1 "AO3401A" H 1855 2745 50  0000 L CNN
F 2 "Package_TO_SOT_SMD:SOT-23" H 1850 2625 50  0001 L CIN
F 3 "http://www.aosmd.com/pdfs/datasheet/AO3401A.pdf" H 1650 2700 50  0001 L CNN
F 4 "C15127" V 1650 2700 50  0001 C CNN "LCSC"
	1    1650 2700
	1    0    0    1   
$EndComp
$Comp
L power:VCC #PWR029
U 1 1
P 1750 2250
F 0 "#PWR029" H 1750 2100 50  0001 C CNN
F 1 "VCC" H 1765 2423 50  0000 C CNN
F 2 "" H 1750 2250 50  0001 C CNN
F 3 "" H 1750 2250 50  0001 C CNN
	1    1750 2250
	1    0    0    -1  
$EndComp
Text Label 1250 3200 0    50   ~ 0
BAT_LEVEL
Wire Wire Line
	1750 3200 1750 3150
Connection ~ 1750 3200
Wire Wire Line
	1750 3200 1250 3200
Wire Wire Line
	1750 2900 1750 2950
Wire Wire Line
	1750 3250 1750 3200
Wire Wire Line
	1750 3500 1750 3450
$Comp
L power:GND #PWR024
U 1 1
P 1900 3500
F 0 "#PWR024" H 1900 3250 50  0001 C CNN
F 1 "GND" H 1905 3327 50  0001 C CNN
F 2 "" H 1900 3500 50  0001 C CNN
F 3 "" H 1900 3500 50  0001 C CNN
	1    1900 3500
	1    0    0    -1  
$EndComp
$Comp
L Device:R_Small R9
U 1 1
P 1750 3350
F 0 "R9" H 1809 3396 50  0000 L CNN
F 1 "680" H 1809 3305 50  0000 L CNN
F 2 "Resistor_SMD:R_0402_1005Metric" H 1750 3350 50  0001 C CNN
F 3 "~" H 1750 3350 50  0001 C CNN
F 4 "C25130" H 1750 3350 50  0001 C CNN "LCSC"
	1    1750 3350
	1    0    0    -1  
$EndComp
$Comp
L Device:R_Small R8
U 1 1
P 1750 3050
F 0 "R8" H 1809 3096 50  0000 L CNN
F 1 "680" H 1809 3005 50  0000 L CNN
F 2 "Resistor_SMD:R_0402_1005Metric" H 1750 3050 50  0001 C CNN
F 3 "~" H 1750 3050 50  0001 C CNN
F 4 "C25130" H 1750 3050 50  0001 C CNN "LCSC"
	1    1750 3050
	1    0    0    -1  
$EndComp
Text Label 2300 6150 0    50   ~ 0
LED_STATUS
Wire Wire Line
	2750 6150 2300 6150
Wire Wire Line
	2750 6450 2750 6500
$Comp
L power:GND #PWR021
U 1 1
P 2750 6750
F 0 "#PWR021" H 2750 6500 50  0001 C CNN
F 1 "GND" H 2755 6577 50  0001 C CNN
F 2 "" H 2750 6750 50  0001 C CNN
F 3 "" H 2750 6750 50  0001 C CNN
	1    2750 6750
	1    0    0    -1  
$EndComp
Wire Wire Line
	2750 6700 2750 6750
Wire Wire Line
	2750 6150 2750 6250
$Comp
L Device:R_Small R7
U 1 1
P 2750 6600
F 0 "R7" H 2809 6646 50  0000 L CNN
F 1 "10R" H 2809 6555 50  0000 L CNN
F 2 "Resistor_SMD:R_0402_1005Metric" H 2750 6600 50  0001 C CNN
F 3 "~" H 2750 6600 50  0001 C CNN
F 4 "C25077" H 2750 6600 50  0001 C CNN "LCSC"
	1    2750 6600
	1    0    0    -1  
$EndComp
$Comp
L Device:LED_Small LD1
U 1 1
P 2750 6350
F 0 "LD1" V 2796 6280 50  0000 R CNN
F 1 "BLUE" V 2705 6280 50  0000 R CNN
F 2 "LED_SMD:LED_0603_1608Metric" V 2750 6350 50  0001 C CNN
F 3 "~" V 2750 6350 50  0001 C CNN
F 4 "LED_0603" H 2750 6350 50  0001 C CNN "LCSC"
	1    2750 6350
	0    -1   -1   0   
$EndComp
Wire Notes Line
	6350 700  11050 700 
Wire Notes Line
	11050 700  11050 4000
Wire Notes Line
	11050 4000 6350 4000
Wire Notes Line
	6350 4000 6350 700 
Wire Notes Line
	2600 700  6200 700 
Wire Notes Line
	6200 700  6200 1850
Wire Notes Line
	6200 1850 2600 1850
Wire Notes Line
	2600 1850 2600 700 
Wire Notes Line
	800  700  2500 700 
Wire Notes Line
	2500 700  2500 1850
Wire Notes Line
	2500 1850 800  1850
Wire Notes Line
	800  1850 800  700 
Wire Notes Line
	800  1950 2500 1950
Wire Notes Line
	2600 1950 6200 1950
Wire Notes Line
	6200 7500 800  7500
Text Notes 6400 3950 0    98   ~ 0
nRF24 transceiver and antenna matching
Text Notes 2650 3950 0    98   ~ 0
Temperature and humidity sensor
Text Notes 850  3950 0    98   ~ 0
Battery monitor
Text Notes 850  1800 0    79   ~ 0
Reverse polarity protection
Text Notes 2650 1800 0    98   ~ 0
nRF24 power switch
Text Notes 900  7400 0    98   ~ 0
STM32 MCU and programming connector
Wire Notes Line
	800  7500 800  4150
Wire Notes Line
	6200 4150 6200 7500
Wire Notes Line
	800  4150 6200 4150
Wire Notes Line
	2600 4000 2600 1950
Wire Notes Line
	6200 4000 2600 4000
Wire Notes Line
	6200 1950 6200 4000
Wire Notes Line
	800  4000 800  1950
Wire Notes Line
	2500 4000 800  4000
Wire Notes Line
	2500 1950 2500 4000
$EndSCHEMATC
